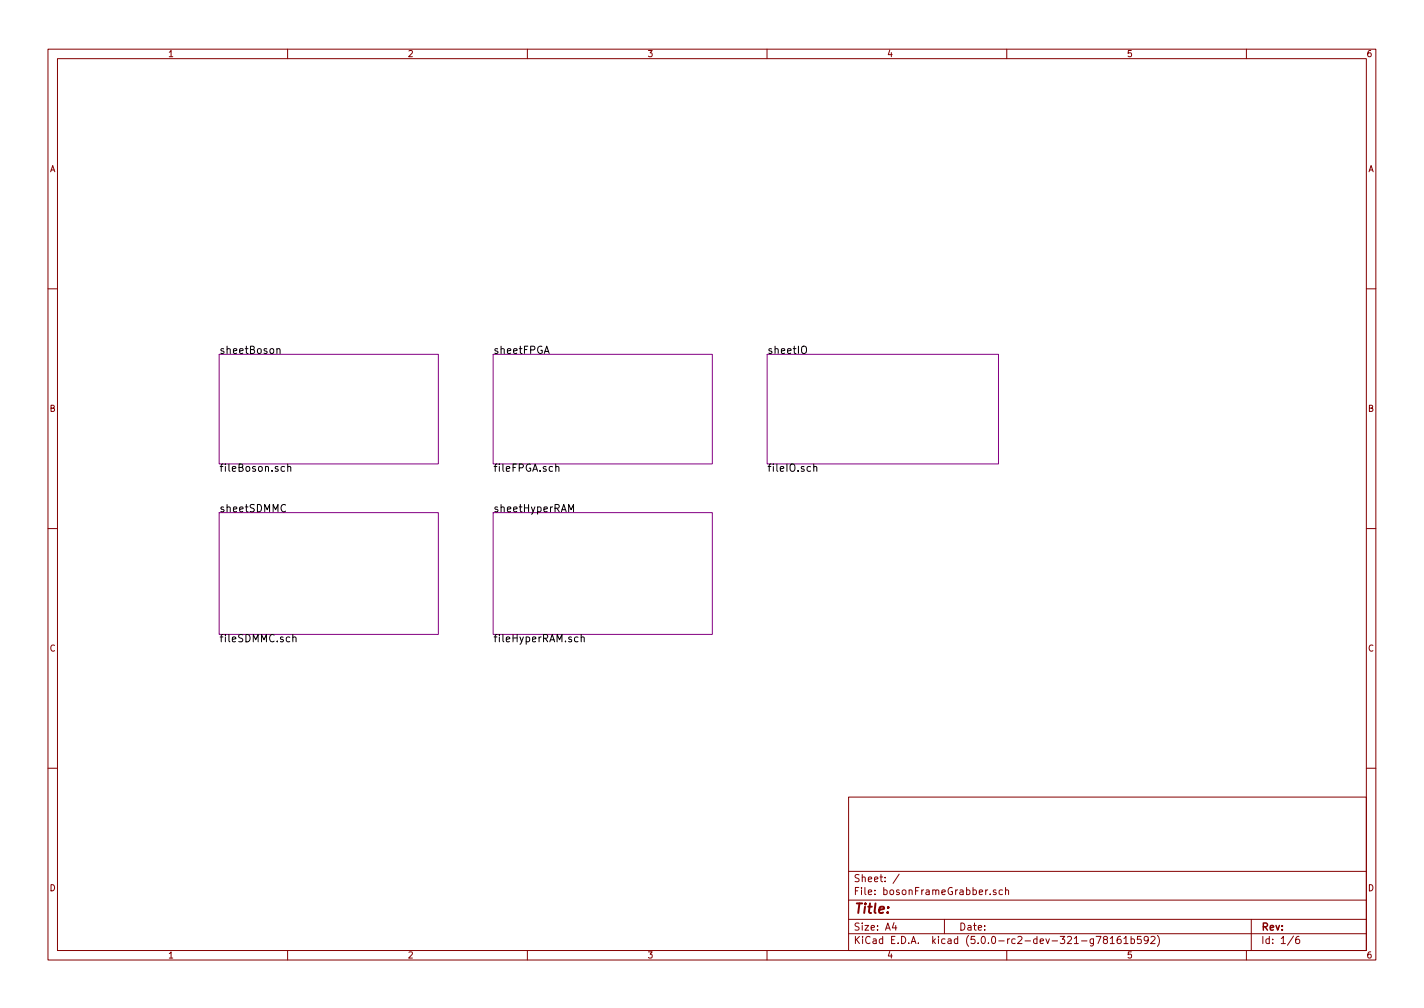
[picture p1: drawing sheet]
<svg xmlns="http://www.w3.org/2000/svg" width="297mm" height="210mm" viewBox="0 0 297 210" stroke-linecap="round" stroke-linejoin="round" font-family="sans-serif">
<g fill="none" stroke="#840000" stroke-width=".21">
<path d="M10 10.3h277v189.9h-277zM12 12.2h273v186.1h-273zM60 10.3v1.9M110 10.3v1.9M160 10.3v1.9M210 10.3v1.9M260 10.3v1.9M10 60.2h2M285 60.2h2M10 110.3h2M285 110.3h2M10 160.2h2"/>
<path d="M177 166.3h108v32h-108zM285 160.2h2M60 198.3v1.9M110 198.3v1.9M160 198.3v1.9M177 194.8h108M177 191.8h108M177 187.8h108M177 181.8h108M186.5 192.5l-.4 1h1M186.8 193v1M187.6 182.3l-1.3 2"/>
<path d="M197 191.8v3M206.6 186.5v.1M207.7 185.7l-.3-.1-.2 .2 .1 .2 .4 .2v.3h-.5M209.1 185.7l-.4-.1-.3 .3 .1 .6 .2 .1 .4-.1M209.8 185.7l.2-.1 .3 .1 .1 .9M209.8 185.1v1.5M210 198.3v1.9M228.1 195.8v1.2l-.3 .3h-.3M228.1 195.9l-.4-.1-.3 .3 .1 .6 .2 .1 .4-.1M228.7 195.3h1l-.7 1.5M230.5 196l-.4-.3 .1-.2 .3-.2 .4 .1 .1 .2-.1 .3-.4 .1-.4 .3 .1 .4 .3 .1h.2l.3-.3v-.2l-.3-.3M231.6 195.8l.4-.5v1.5"/>
<path d="M231.6 196.8h.8M233.7 195.3l-.4 .1a1.16 1.16 0 0 0-.2 1.3l.5 .1 .2-.1 .1-.5-.3-.3-.5 .1-.1 .2M234.4 195.8l.5-.5v1.5M234.4 196.8h.9M235.9 195.9l.5-.1 .3 .3-.2 .6h-.6M235.9 195.3v1.5M238 195.3h-.7l-.1 .7 .2-.1 .5 .1 .1 .7-.2 .1-.6-.1M239.5 196l-.3 .3-.4-.1-.1-.2 .1-.6 .4-.1 .2 .2a1.13 1.13 0 0 1-.2 1.2l-.4 .1M240.1 195.5l.5-.2 .3 .5-.9 1h.9M241.4 195.1a1.71 1.71 0 0 1 0 2.3M260 198.3v1.9M261 191.8v6.5"/>
<path d="M269.8 195.2l-1.2 2M271 195.3l-.4 .1a.96 .96 0 0 0 0 1.4l.4-.1 .1-.5-.3-.3-.4 .1-.1 .2"/>
</g>
<path d="M45.7 73.9h45.7v22.9h-45.7zM102.9 73.9h45.7v22.9h-45.7zM160 73.9h48.3v22.9h-48.3zM45.7 106.9h45.7v25.4h-45.7zM102.9 106.9h45.7v25.4h-45.7z" fill="none" stroke="#840084" stroke-width=".21"/>
<g fill="none" stroke="#000" stroke-width=".21">
<path d="M57.8 72.8l.2-.1 .3 .1 .1 .9M57.8 72.7v1M167.3 72.4l.3-.2a.53 .53 0 0 1 .6 .5v.5a.51 .51 0 0 1-.5 .5 .51 .51 0 0 1-.5-.5zM59.4 97.4l-.5-.1-.3 .3 .2 .6h.6M60 97.4l.2-.1 .4 .1 .1 .9M60 96.8v1.5M115.9 97.4l.3-.1 .3 .1 .1 .9M115.9 96.8v1.5M169.7 97.4l.3-.1 .3 .1 .1 .9M169.7 96.8v1.5M118.6 106.8v-1.6l.5 1.1 .5-1.1v1.6M61.1 133l.2-.1h.4v1"/>
<path d="M61.1 132.4v1.5M120.6 132.9h-.5l-.3 .2 .2 .7h.6M121.2 133l.2-.1h.4l.1 1M121.2 132.4v1.5"/>
</g>
<text font-size="2.8" fill="#840000" x="178" y="190.5">Title:</text>
<g font-size="2.1">
<text x="45.7" y="73.8">sheetBoson</text>
<text x="102.9" y="73.8">sheetFPGA</text>
<text x="160" y="73.8">sheetIO</text>
<text x="45.7" y="98.4">fileBoson.sch</text>
<text x="102.9" y="98.4">fileFPGA.sch</text>
<text x="160" y="98.4">fileIO.sch</text>
<text x="45.7" y="106.8">sheetSDMMC</text>
<text x="102.9" y="106.8">sheetHyperRAM</text>
<text x="45.7" y="134">fileSDMMC.sch</text>
<text x="102.9" y="134">fileHyperRAM.sch</text>
</g>
<g font-size="2.1" fill="#840000">
<text x="178" y="184">Sheet: /</text>
<text x="178" y="186.7">File: bosonFrameGrabber.sch</text>
<text x="178" y="196.9">KiCad E.D.A. kicad (5.0.0-rc2-dev-321-g78161b592)</text>
<text x="178" y="194.1">Size: A4</text>
<text x="200" y="194.1">Date:</text>
<text x="263" y="194.1">Rev:</text>
<text x="263" y="196.9">Id: 1/6</text>
</g>
<g font-size="1.8" fill="#840000">
<text x="35" y="11.9">1</text>
<text x="85" y="11.9">2</text>
<text x="135" y="11.9">3</text>
<text x="185" y="11.9">4</text>
<text x="235" y="11.9">5</text>
<text x="285" y="11.9">6</text>
<text x="10.4" y="35.9">A</text>
<text x="285.4" y="35.9">A</text>
<text x="10.4" y="85.9">B</text>
<text x="285.4" y="85.9">B</text>
<text x="10.4" y="135.9">C</text>
<text x="285.4" y="135.9">C</text>
<text x="10.4" y="185.9">D</text>
<text x="285.4" y="185.9">D</text>
<text x="35" y="199.9">1</text>
<text x="85" y="199.9">2</text>
<text x="135" y="199.9">3</text>
<text x="185" y="199.9">4</text>
<text x="235" y="199.9">5</text>
<text x="285" y="199.9">6</text>
</g>
</svg>
